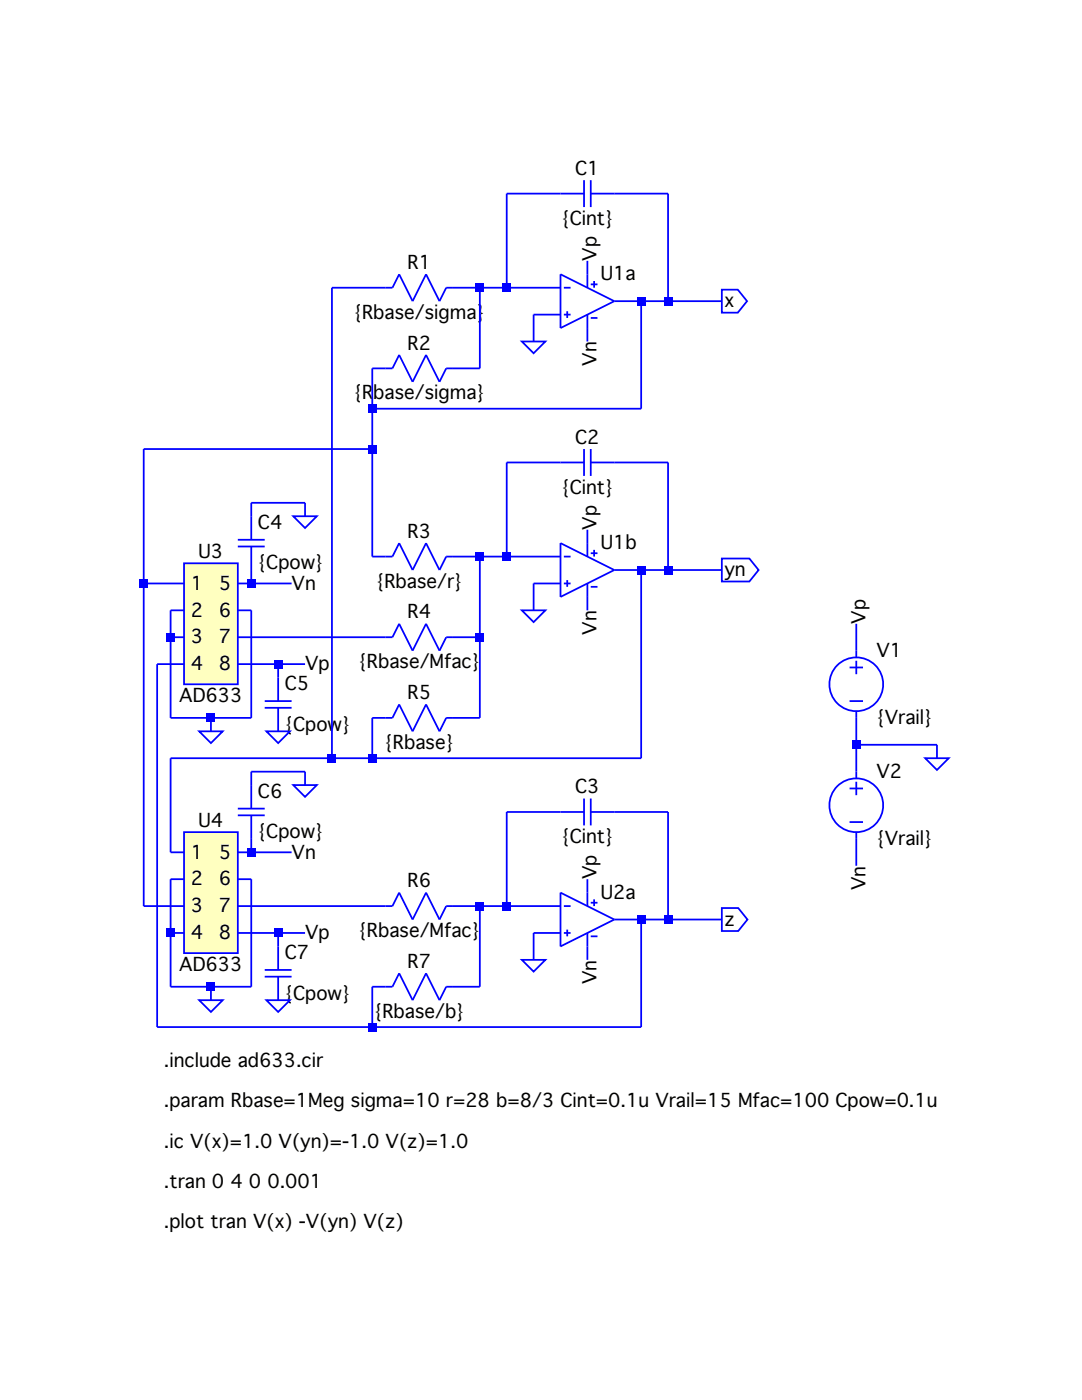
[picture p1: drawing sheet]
Version 4
SHEET 1 944 1600
WIRE 288 -48 224 -48
WIRE 416 -48 352 -48
WIRE 320 48 320 32
WIRE 80 64 16 64
WIRE 192 64 160 64
WIRE 224 64 224 -48
WIRE 224 64 192 64
WIRE 288 64 224 64
WIRE 384 80 352 80
WIRE 416 80 416 -48
WIRE 416 80 384 80
WIRE 480 80 416 80
WIRE 288 96 256 96
WIRE 256 128 256 96
WIRE 320 128 320 112
WIRE 80 160 64 160
WIRE 192 160 192 64
WIRE 192 160 160 160
WIRE 64 208 64 160
WIRE 384 208 384 80
WIRE 384 208 64 208
WIRE 64 256 64 208
WIRE 64 256 -208 256
WIRE 288 272 224 272
WIRE 416 272 352 272
WIRE -16 320 -80 320
WIRE -80 336 -80 320
WIRE -16 336 -16 320
WIRE 320 368 320 352
WIRE 64 384 64 256
WIRE 80 384 64 384
WIRE 192 384 160 384
WIRE 224 384 224 272
WIRE 224 384 192 384
WIRE 288 384 224 384
WIRE 384 400 352 400
WIRE 416 400 416 272
WIRE 416 400 384 400
WIRE 480 400 416 400
WIRE -208 416 -208 256
WIRE -160 416 -208 416
WIRE -80 416 -80 400
WIRE -80 416 -96 416
WIRE -32 416 -80 416
WIRE 288 416 256 416
WIRE -160 448 -176 448
WIRE -80 448 -96 448
WIRE 256 448 256 416
WIRE 320 448 320 432
WIRE -176 480 -176 448
WIRE -160 480 -176 480
WIRE 80 480 -96 480
WIRE 192 480 192 384
WIRE 192 480 160 480
WIRE 640 496 640 464
WIRE -160 512 -192 512
WIRE -48 512 -96 512
WIRE -16 512 -48 512
WIRE -48 528 -48 512
WIRE -176 576 -176 480
WIRE -128 576 -176 576
WIRE -80 576 -80 448
WIRE -80 576 -128 576
WIRE 80 576 64 576
WIRE 192 576 192 480
WIRE 192 576 160 576
WIRE -128 592 -128 576
WIRE 640 608 640 576
WIRE 736 608 640 608
WIRE 16 624 16 64
WIRE 16 624 -176 624
WIRE 64 624 64 576
WIRE 64 624 16 624
WIRE 384 624 384 400
WIRE 384 624 64 624
WIRE 736 624 736 608
WIRE -16 640 -80 640
WIRE 640 640 640 608
WIRE -80 656 -80 640
WIRE -16 656 -16 640
WIRE 288 688 224 688
WIRE 416 688 352 688
WIRE -176 736 -176 624
WIRE -160 736 -176 736
WIRE -80 736 -80 720
WIRE -80 736 -96 736
WIRE -32 736 -80 736
WIRE 640 752 640 720
WIRE -160 768 -176 768
WIRE -80 768 -96 768
WIRE 320 784 320 768
WIRE -208 800 -208 416
WIRE -160 800 -208 800
WIRE 80 800 -96 800
WIRE 192 800 160 800
WIRE 224 800 224 688
WIRE 224 800 192 800
WIRE 288 800 224 800
WIRE 384 816 352 816
WIRE 416 816 416 688
WIRE 416 816 384 816
WIRE 480 816 416 816
WIRE -176 832 -176 768
WIRE -160 832 -176 832
WIRE -48 832 -96 832
WIRE -16 832 -48 832
WIRE 288 832 256 832
WIRE -48 848 -48 832
WIRE 256 864 256 832
WIRE 320 864 320 848
WIRE -176 896 -176 832
WIRE -128 896 -176 896
WIRE -80 896 -80 768
WIRE -80 896 -128 896
WIRE 80 896 64 896
WIRE 192 896 192 800
WIRE 192 896 160 896
WIRE -128 912 -128 896
WIRE -192 944 -192 512
WIRE 64 944 64 896
WIRE 64 944 -192 944
WIRE 384 944 384 816
WIRE 384 944 64 944
FLAG 736 624 0
FLAG 640 464 Vp
FLAG 640 752 Vn
FLAG 320 32 Vp
FLAG 320 352 Vp
FLAG 320 768 Vp
FLAG 320 864 Vn
FLAG 320 448 Vn
FLAG 320 128 Vn
FLAG 256 448 0
FLAG 256 128 0
FLAG 256 864 0
FLAG 480 80 x
IOPIN 480 80 Out
FLAG 480 400 yn
IOPIN 480 400 Out
FLAG -128 592 0
FLAG -32 416 Vn
FLAG -16 512 Vp
FLAG -128 912 0
FLAG -32 736 Vn
FLAG -16 832 Vp
FLAG 480 816 z
IOPIN 480 816 Out
FLAG -16 656 0
FLAG -48 912 0
FLAG -48 592 0
FLAG -16 336 0
SYMBOL OpAmps/UniversalOpAmp 320 80 R0
SYMATTR InstName U1a
SYMBOL OpAmps/UniversalOpAmp 320 400 R0
SYMATTR InstName U1b
SYMBOL OpAmps/UniversalOpAmp 320 816 R0
SYMATTR InstName U2a
SYMBOL Cap 352 -64 R90
WINDOW 0 0 32 VBottom 2
WINDOW 3 32 32 VTop 2
SYMATTR InstName C1
SYMATTR Value {Cint}
SYMBOL Cap 352 256 R90
WINDOW 0 0 32 VBottom 2
WINDOW 3 32 32 VTop 2
SYMATTR InstName C2
SYMATTR Value {Cint}
SYMBOL Cap 352 672 R90
WINDOW 0 0 32 VBottom 2
WINDOW 3 32 32 VTop 2
SYMATTR InstName C3
SYMATTR Value {Cint}
SYMBOL voltage 640 480 R0
SYMATTR InstName V1
SYMATTR Value {Vrail}
SYMBOL voltage 640 624 R0
SYMATTR InstName V2
SYMATTR Value {Vrail}
SYMBOL Res 176 48 R90
WINDOW 0 0 56 VBottom 2
WINDOW 3 32 56 VTop 2
SYMATTR InstName R1
SYMATTR Value {Rbase/sigma}
SYMBOL Res 176 144 R90
WINDOW 0 0 56 VBottom 2
WINDOW 3 32 56 VTop 2
SYMATTR InstName R2
SYMATTR Value {Rbase/sigma}
SYMBOL Res 176 368 R90
WINDOW 0 0 56 VBottom 2
WINDOW 3 32 56 VTop 2
SYMATTR InstName R3
SYMATTR Value {Rbase/r}
SYMBOL Res 176 464 R90
WINDOW 0 0 56 VBottom 2
WINDOW 3 32 56 VTop 2
SYMATTR InstName R4
SYMATTR Value {Rbase/Mfac}
SYMBOL Res 176 560 R90
WINDOW 0 0 56 VBottom 2
WINDOW 3 32 56 VTop 2
SYMATTR InstName R5
SYMATTR Value {Rbase}
SYMBOL AD633 -128 464 R0
SYMATTR InstName U3
SYMBOL Res 176 784 R90
WINDOW 0 0 56 VBottom 2
WINDOW 3 32 56 VTop 2
SYMATTR InstName R6
SYMATTR Value {Rbase/Mfac}
SYMBOL Res 176 880 R90
WINDOW 0 0 56 VBottom 2
WINDOW 3 32 56 VTop 2
SYMATTR InstName R7
SYMATTR Value {Rbase/b}
SYMBOL AD633 -128 784 R0
SYMATTR InstName U4
SYMBOL Cap -96 336 R0
SYMATTR InstName C4
SYMATTR Value {Cpow}
SYMBOL Cap -64 528 R0
SYMATTR InstName C5
SYMATTR Value {Cpow}
SYMBOL Cap -96 656 R0
SYMATTR InstName C6
SYMATTR Value {Cpow}
SYMBOL Cap -64 848 R0
SYMATTR InstName C7
SYMATTR Value {Cpow}
TEXT -184 984 Left 2 !.include ad633.cir
TEXT -184 1032 Left 2 !.param Rbase=1Meg sigma=10 r=28 b=8/3 Cint=0.1u Vrail=15 Mfac=100 Cpow=0.1u
TEXT -184 1080 Left 2 !.ic V(x)=1.0 V(yn)=-1.0 V(z)=1.0
TEXT -184 1128 Left 2 !.tran 0 4 0 0.001
TEXT -184 1176 Left 2 !.plot tran V(x) -V(yn) V(z)
